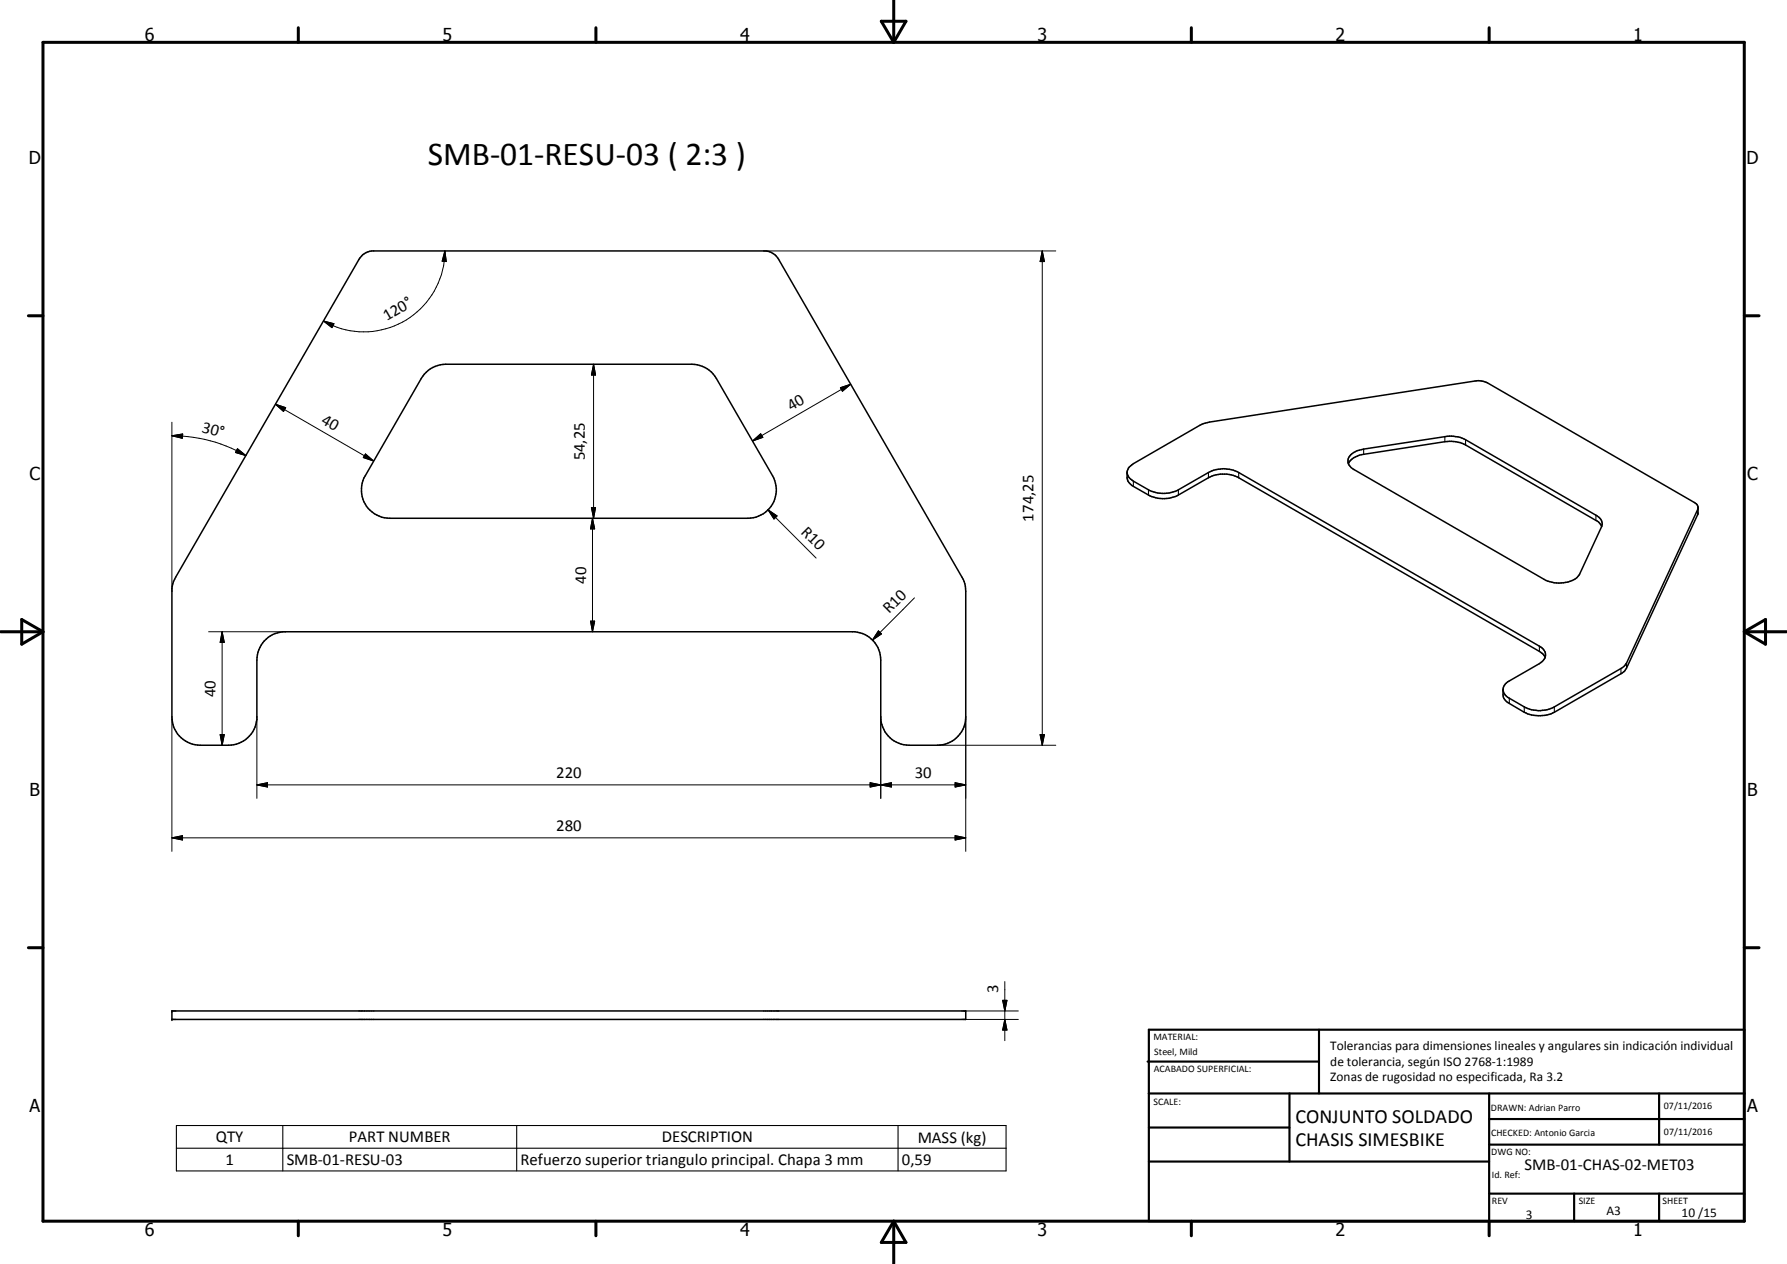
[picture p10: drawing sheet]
<svg xmlns="http://www.w3.org/2000/svg" width="420mm" height="297mm" viewBox="0 0 420 297" stroke-linecap="round" stroke-linejoin="round" font-family="sans-serif">
<path d="M85.3 59.9l.8-.5 1.3-.4h92.7a4 4 0 0 1 3 2l43.6 75.7 .4 2.2v29.5a6.7 6.7 0 0 1-6.7 6.7h-6.7a6.7 6.7 0 0 1-6.6-6v-14a6.7 6.7 0 0 0-6.1-6.6h-134.5a6.7 6.7 0 0 0-6.1 6.6v14a6.8 6.8 0 0 1-6.6 6h-6.7a6.7 6.7 0 0 1-6.7-6.7v-30.1l.4-1.6 43.6-75.7zM99.8 87.9a6.8 6.8 0 0 1 5-2.3h57.9a6.7 6.7 0 0 1 5.7 3.3l13.2 22.9a6.7 6.7 0 0 1-5.8 10h-84.2a6.7 6.7 0 0 1-5.7-10zM265 111.2l.3 .9 .5 .5 4.2 2.5a7.5 7.5 0 0 0 6.3 .4l7.8-4.5a7.5 7.5 0 0 1 7.1 0l70.7 40.8a2.18 2.18 0 0 1 1.5 2.1 2.18 2.18 0 0 1-1.5 2.1l-7.4 4.2-.8 .8a3 3 0 0 0-.3 2.3 2.47 2.47 0 0 0 1.5 2l3.5 2.1a8.1 8.1 0 0 0 7.1 0l15.6-9.1 .9-.7 17.2-36.8v-1.7l-.3-.7-49.2-28.4-2.1-.5-63.2 9.7-2.3 .7-15.6 9.1a2.88 2.88 0 0 0-1.5 3.5l.4 .8 .7 .8 3.9 2.2a7.5 7.5 0 0 0 6.3 .4l7.8-4.4a7.6 7.6 0 0 1 7.1 0l70.7 40.8 .9 .6 .5 .8M317 109a4.4 4.4 0 0 1 3.6-2.2l19.1-3a7.8 7.8 0 0 1 4.9 .8l31 17.9 1 1.2M317.6 106.8l.3-.2a5.8 5.8 0 0 1 2.7-1.1l19.7-3a8.4 8.4 0 0 1 4.3 .8l30.6 17.8a2.19 2.19 0 0 1 1.3 2.7l-5.1 11.1a4.7 4.7 0 0 1-3.8 2 7.7 7.7 0 0 1-4.6-.8l-44.6-25.7a2.05 2.05 0 0 1-.8-3.6zM399.2 119.5l-17.2 36.9-.9 .7-15.6 9a7.4 7.4 0 0 1-7.1 0l-3.9-2.2-.9-1.1-.2-.6M40.4 237.6h186.7v2h-186.7z" fill="none" stroke="#000" stroke-width=".35"/>
<g fill="none" stroke="#000" stroke-width=".25">
<path d="M266.5 113.1v1.2M270 115.1v1.2M277.1 115.1v1.2M284.1 111v1.3M291.2 111v1.3M320.6 105.5v1.3M339.7 102.6v1.2M344.6 103.3v1.3M399.1 119.8v1.1M375.2 121.1v1.2M361.9 151.8v1.3M381.1 157.1v1.2"/>
<path d="M382.4 155.8v1.2M354.9 164.1v1.2M358.4 166.1v1.3M365.5 166.1v1.3M41.5 264.5h195v10.7h-195zM41.5 269.8h195M66.5 264.5v10.7M121.5 264.5v10.7M211.1 264.5v10.7"/>
</g>
<g fill="#000">
<circle cx="40.4" cy="237.6" r=".18"/>
<circle cx="40.4" cy="239.6" r=".18"/>
</g>
<g fill="none" stroke="#000" stroke-width=".71">
<path d="M10.1 9.9h400v277.1h-400zM70.1 6.5v3.4M140.1 6.5v3.4M207.2 5h5.8l-2.9 4.9zM210.1 0v9.9M280.1 6.5v3.4M350.1 6.5v3.4M6.7 74.2h3.4M410.1 74.2h3.5M.1 148.5h10M5.1 145.6l5 2.9-5 2.9zM410.1 148.5h10"/>
<path d="M410.1 148.5l5-2.9v5.8zM6.7 222.7h3.4M410.1 222.7h3.5M70.1 287v3.4M140.1 287v3.4M210.1 287v10M210.1 287l2.9 5h-5.8zM280.1 287v3.4M350.1 287v3.4"/>
</g>
<g fill="none" stroke="#000" stroke-width=".51">
<path d="M269.8 249.5h40.3M270.1 242h140v45h-140zM270.1 257h140M303.2 257v16M310.1 242v15M350.1 257v30M390.1 257v12M270.1 265h33.1M270.1 273h80M350.1 269h60M350.1 263h60M350.1 280.5h60"/>
<path d="M370.1 280.5v6.5M390.1 280.5v6.5"/>
</g>
<g fill="none" stroke="#000" stroke-width=".24">
<path d="M104.6 59l.3 2.5-.9-.1zM104.6 59a19 19 0 0 1-28.5 16.4M179.6 59h68.6M245.1 59l.5 2.5h-1.1zM245.1 59v116.1M76.1 75.4l2.4 .7-.4 .9zM40.4 99.2v39.7M64.8 95l2.4 .8-.5 .9zM64.8 95l23 13.3M139.6 85.6l.4 2.5h-.9zM139.6 85.6v36.2M197.6 91.1l2.4-.8-1.9 1.6z"/>
<path d="M200 90.3l-23.1 13.3M40.4 102.4l2.6-.4-.1 1zM40.4 102.4a34.8 34.8 0 0 1 17.4 4.7M55.8 105.5l2 1.6-2.4-.8zM85.9 106.7l1.9 1.6-2.4-.8zM139.1 119.3h.9l-.4 2.5zM176.9 103.6l1.9-1.7 .6 .9zM180.6 119.8l2.1 1.4-.7 .8zM180.6 119.8l11.3 11.3M139.3 121.8l.5 2.5h-1zM139.3 121.8v26.7M49.1 148.5h18"/>
<path d="M52.2 148.5l.5 2.5h-.9zM52.2 148.5v26.6M138.8 146h1l-.5 2.5zM206.5 148.3l.8 .7-2.2 1.4zM215 140.5l-9.9 9.9M40.4 168.4v31.7M51.8 172.6h.9l-.5 2.5zM60.4 168.4v19.2M207.1 168.4v19.2M220.4 175.1h27.8M227.1 168.4v31.7M244.5 172.6h1.1l-.5 2.5z"/>
<path d="M40.4 196.9l2.5-.5v1zM40.4 196.9h186.7M60.4 184.4l2.5-.5v1.1zM60.4 184.4h166.7M204.6 183.9l2.5 .5-2.5 .6zM204.6 183.9l5 1.1v-1.1l-5 1.1zM207.1 184.4l2.5-.5v1.1zM224.6 196.4l2.5 .5-2.5 .5zM224.6 183.9l2.5 .5-2.5 .6zM227.1 237.6h12.3M227.1 239.6h12.3M235.7 235.1h1.1l-.5 2.5z"/>
<path d="M236.3 239.6l.5 2.5h-1.1zM236.3 230.7v13.9"/>
</g>
<g fill="#000">
<path d="M76.1 75.4l2.4 .7-.4 .9zM104.6 59l.3 2.5-.9-.1zM245.1 59l.5 2.5h-1.1zM64.8 95l2.4 .8-.5 .9zM139.6 85.6l.4 2.5h-.9zM197.6 91.1l2.4-.8-1.9 1.6zM40.4 102.4l2.6-.4-.1 1zM55.8 105.5l2 1.6-2.4-.8zM85.9 106.7l1.9 1.6-2.4-.8zM139.1 119.3h.9l-.4 2.5zM176.9 103.6l1.9-1.7 .6 .9zM139.3 121.8l.5 2.5h-1z"/>
<path d="M180.6 119.8l2.1 1.4-.7 .8zM52.2 148.5l.5 2.5h-.9zM138.8 146h1l-.5 2.5zM206.5 148.3l.8 .7-2.2 1.4zM51.8 172.6h.9l-.5 2.5zM244.5 172.6h1.1l-.5 2.5zM40.4 196.9l2.5-.5v1zM60.4 184.4l2.5-.5v1.1zM204.6 183.9l2.5 .5-2.5 .6zM207.1 184.4l2.5-.5v1.1zM224.6 196.4l2.5 .5-2.5 .5zM224.6 183.9l2.5 .5-2.5 .6z"/>
<path d="M235.7 235.1h1.1l-.5 2.5zM236.3 239.6l.5 2.5h-1.1z"/>
</g>
<text font-size="7.9" x="100.6" y="38.7">SMB-01-RESU-03 ( 2:3 )</text>
<g font-size="4.7">
<text x="304.6" y="263.8">CONJUNTO SOLDADO</text>
<text x="304.6" y="269.2">CHASIS SIMESBIKE</text>
</g>
<g font-size="4.2">
<text x="34" y="9.6">6</text>
<text x="104" y="9.6">5</text>
<text x="174" y="9.6">4</text>
<text x="244" y="9.6">3</text>
<text x="314" y="9.6">2</text>
<text x="384" y="9.6">1</text>
<text x="6.8" y="38.7">D</text>
<text x="410.6" y="38.7">D</text>
<text x="7" y="112.9">C</text>
<text x="410.8" y="112.9">C</text>
<text x="7" y="187.1">B</text>
<text x="410.8" y="187.1">B</text>
<text x="7" y="261.4">A</text>
<text x="410.8" y="261.4">A</text>
<text x="34" y="290.4">6</text>
<text x="104" y="290.4">5</text>
<text x="174" y="290.4">4</text>
<text x="244" y="290.4">3</text>
<text x="314" y="290.4">2</text>
<text x="384" y="290.4">1</text>
</g>
<g font-size="3.9">
<text x="90.9" y="75.5" transform="rotate(-30 90.9 75.5)">120°</text>
<text x="47.3" y="101.4" transform="rotate(15 47.3 101.4)">30°</text>
<text x="75.4" y="99.4" transform="rotate(30 75.4 99.4)">40</text>
<text x="186" y="96.6" transform="rotate(-30 186 96.6)">40</text>
<text x="137.5" y="108.2" transform="rotate(-90 137.5 108.2)">54,25</text>
<text x="188.2" y="125.2" transform="rotate(45 188.2 125.2)">R10</text>
<text x="243" y="122.6" transform="rotate(-90 243 122.6)">174,25</text>
<text x="137.8" y="137.2" transform="rotate(-90 137.8 137.2)">40</text>
<text x="209" y="144.3" transform="rotate(-45 209 144.3)">R10</text>
<text x="50.7" y="163.8" transform="rotate(-90 50.7 163.8)">40</text>
<text x="130.8" y="182.9">220</text>
<text x="215.1" y="182.9">30</text>
<text x="130.8" y="195.3">280</text>
<text x="234.7" y="233.5" transform="rotate(-90 234.7 233.5)">3</text>
<text x="50.7" y="268.4">QTY</text>
<text x="82" y="268.4">PART NUMBER</text>
<text x="155.6" y="268.4">DESCRIPTION</text>
<text x="215.8" y="268.5">MASS (kg)</text>
<text x="53" y="273.7">1</text>
<text x="67.4" y="273.7">SMB-01-RESU-03</text>
<text x="122.4" y="273.9">Refuerzo superior triangulo principal. Chapa 3 mm</text>
<text x="212" y="273.7">0,59</text>
<text x="358.5" y="275">SMB-01-CHAS-02-MET03</text>
</g>
<g font-size="3.1">
<text x="312.7" y="246.8">Tolerancias para dimensiones lineales y angulares sin indicación individual</text>
<text x="312.7" y="250.4">de tolerancia, según ISO 2768-1:1989</text>
<text x="312.7" y="254">Zonas de rugosidad no especificada, Ra 3.2</text>
<text x="358.7" y="286.4">3</text>
<text x="377.7" y="285.6">A3</text>
<text x="395.4" y="285.9">10 /15</text>
</g>
<g font-size="2.4">
<text x="271.2" y="244.4">MATERIAL:</text>
<text x="271.3" y="252">ACABADO SUPERFICIAL:</text>
<text x="271.4" y="247.9">Steel, Mild</text>
<text x="271.2" y="259.7">SCALE:</text>
<text x="350.6" y="261">DRAWN: Adrian Parro</text>
<text x="391.2" y="260.6">07/11/2016</text>
<text x="350.6" y="267">CHECKED: Antonio Garcia</text>
<text x="391.2" y="266.7">07/11/2016</text>
<text x="350.6" y="271.4">DWG NO:</text>
<text x="350.8" y="276.9">Id. Ref:</text>
<text x="350.8" y="282.8">REV</text>
<text x="371.2" y="282.9">SIZE</text>
<text x="390.9" y="282.9">SHEET</text>
</g>
</svg>
